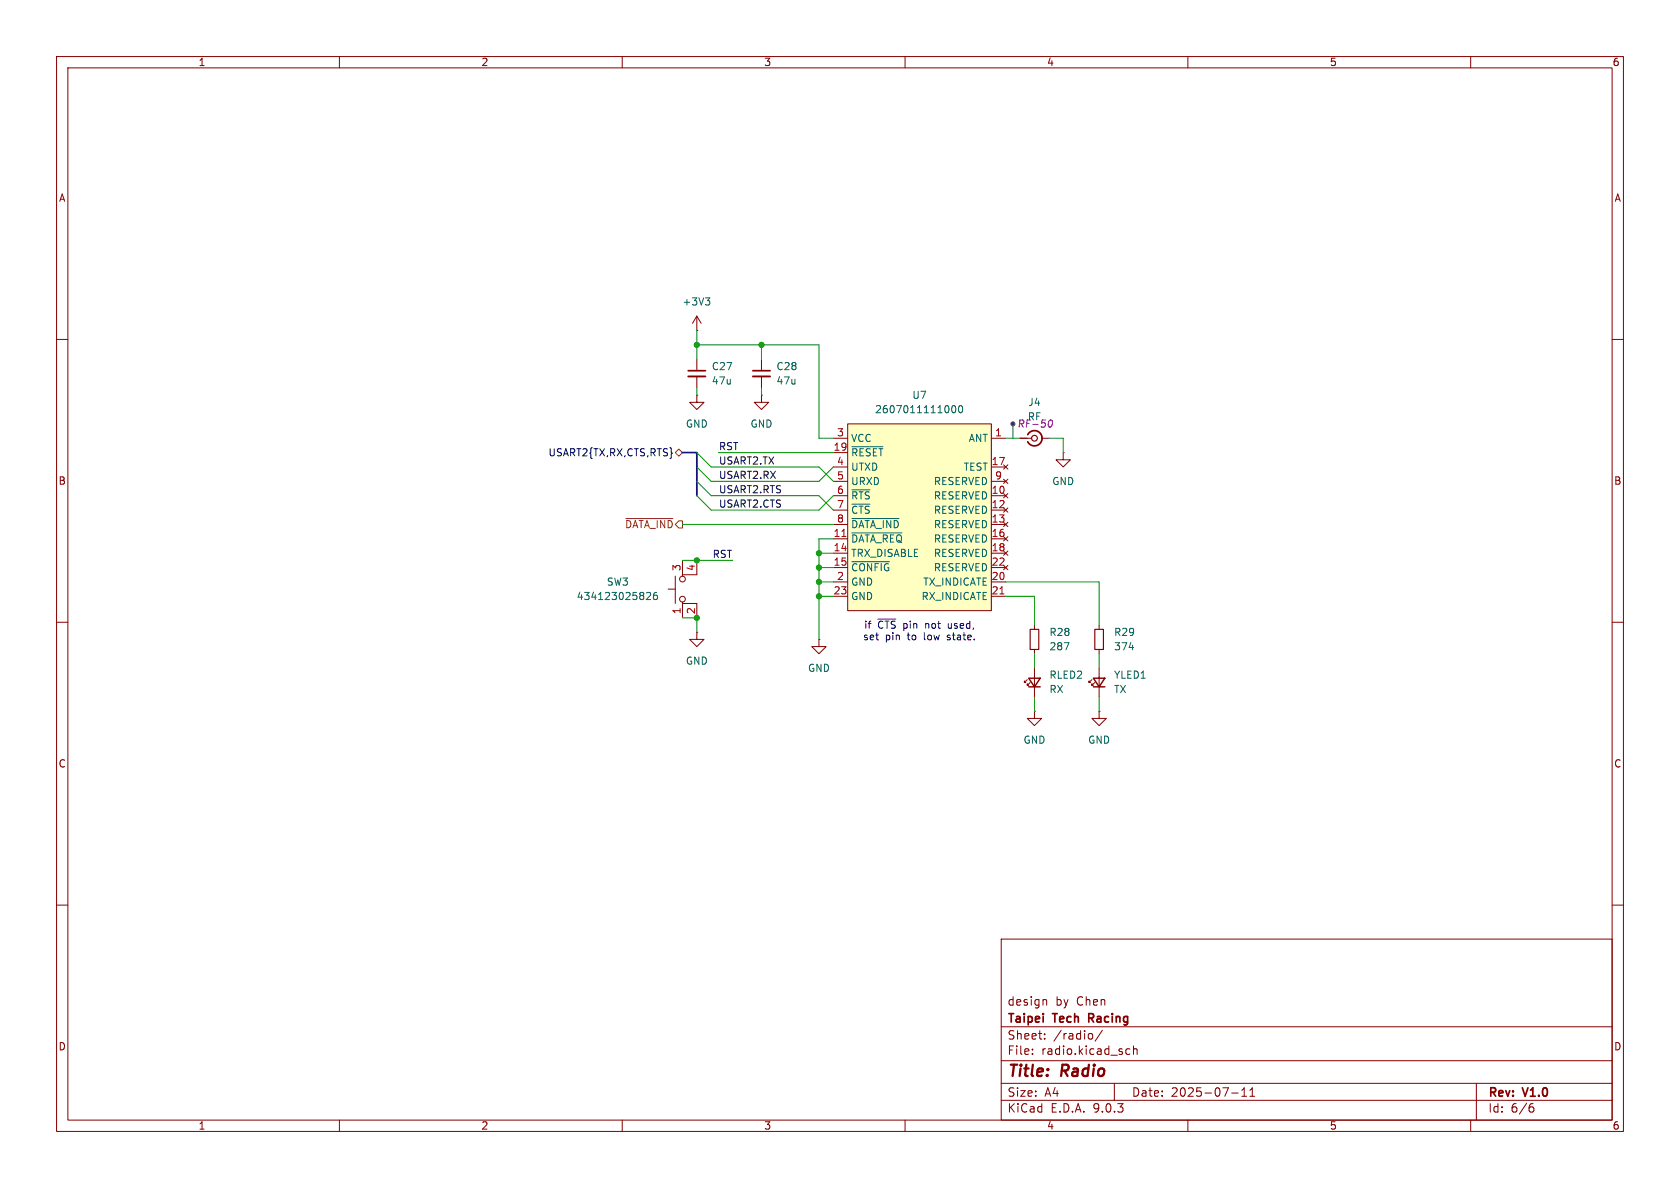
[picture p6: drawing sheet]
(kicad_sch
 (version 20250114)
 (generator "eeschema")
 (generator_version "9.0")
 (paper "A4")
 (title_block
  (title "Radio")
  (date "2025-07-11")
  (rev "V1.0")
  (company "Taipei Tech Racing")
  (comment 1 "design by Chen"))
 (lib_symbols
  (symbol "Connector:Conn_Coaxial_Small"
   (pin_numbers (hide yes))
   (pin_names
    (offset 1.016) (hide yes)) (exclude_from_sim no) (in_bom yes) (on_board yes)
   (property "Reference" "J" (at 0.254 3.048 0) (effects (font (size 1.27 1.27))))
   (property "Value" "Conn_Coaxial_Small" (at 0 -3.81 0) (effects (font (size 1.27 1.27))))
   (property "Footprint" "" (at 0 0 0) (effects (font (size 1.27 1.27)) (hide yes)))
   (property "Datasheet" "~" (at 0 0 0) (effects (font (size 1.27 1.27)) (hide yes)))
   (property "Description" "small coaxial connector (BNC, SMA, SMB, SMC, Cinch/RCA, LEMO, ...)" (at 0 0 0) (effects (font (size 1.27 1.27)) (hide yes)))
   (symbol "Conn_Coaxial_Small_0_1"
    (polyline (pts (xy -2.54 0) (xy -0.508 0)) (stroke (width 0) (type default)) (fill (type none)))
    (circle (center 0 0) (radius 0.508) (stroke (width 0.2032) (type default)) (fill (type none))))
   (symbol "Conn_Coaxial_Small_1_1"
    (arc (start 1.3484 0.0039) (mid 0.327 -1.308) (end -1.1916 -0.6311) (stroke (width 0.3048) (type default)) (fill (type none)))
    (arc (start -1.1916 0.6311) (mid 0.327 1.3081) (end 1.3484 -0.0039) (stroke (width 0.3048) (type default)) (fill (type none)))
    (pin passive line (at -2.54 0 0) (length 1.27) (name "In" (effects (font (size 1.27 1.27)))) (number "1" (effects (font (size 1.27 1.27)))))
    (pin passive line (at 2.54 0 180) (length 1.27) (name "Ext" (effects (font (size 1.27 1.27)))) (number "2" (effects (font (size 1.27 1.27))))))
   (embedded_fonts no))
  (symbol "Device:C_Small"
   (pin_numbers (hide yes))
   (pin_names
    (offset 0.254) (hide yes)) (exclude_from_sim no) (in_bom yes) (on_board yes)
   (property "Reference" "C" (at 0.254 1.778 0) (effects (font (size 1.27 1.27)) (justify left)))
   (property "Value" "C_Small" (at 0.254 -2.032 0) (effects (font (size 1.27 1.27)) (justify left)))
   (property "Footprint" "" (at 0 0 0) (effects (font (size 1.27 1.27)) (hide yes)))
   (property "Datasheet" "~" (at 0 0 0) (effects (font (size 1.27 1.27)) (hide yes)))
   (property "Description" "Unpolarized capacitor, small symbol" (at 0 0 0) (effects (font (size 1.27 1.27)) (hide yes)))
   (symbol "C_Small_0_1"
    (polyline (pts (xy -1.524 0.508) (xy 1.524 0.508)) (stroke (width 0.3048) (type default)) (fill (type none)))
    (polyline (pts (xy -1.524 -0.508) (xy 1.524 -0.508)) (stroke (width 0.3302) (type default)) (fill (type none))))
   (symbol "C_Small_1_1"
    (pin passive line (at 0 2.54 270) (length 2.032) (name "~" (effects (font (size 1.27 1.27)))) (number "1" (effects (font (size 1.27 1.27)))))
    (pin passive line (at 0 -2.54 90) (length 2.032) (name "~" (effects (font (size 1.27 1.27)))) (number "2" (effects (font (size 1.27 1.27))))))
   (embedded_fonts no))
  (symbol "Device:LED_Small"
   (pin_numbers (hide yes))
   (pin_names
    (offset 0.254) (hide yes)) (exclude_from_sim no) (in_bom yes) (on_board yes)
   (property "Reference" "D" (at -1.27 3.175 0) (effects (font (size 1.27 1.27)) (justify left)))
   (property "Value" "LED_Small" (at -4.445 -2.54 0) (effects (font (size 1.27 1.27)) (justify left)))
   (property "Footprint" "" (at 0 0 90) (effects (font (size 1.27 1.27)) (hide yes)))
   (property "Datasheet" "~" (at 0 0 90) (effects (font (size 1.27 1.27)) (hide yes)))
   (property "Description" "Light emitting diode, small symbol" (at 0 0 0) (effects (font (size 1.27 1.27)) (hide yes)))
   (property "Sim.Pin" "1=K 2=A" (at 0 0 0) (effects (font (size 1.27 1.27)) (hide yes)))
   (symbol "LED_Small_0_1"
    (polyline (pts (xy -0.762 -1.016) (xy -0.762 1.016)) (stroke (width 0.254) (type default)) (fill (type none)))
    (polyline (pts (xy 0 0.762) (xy -0.508 1.27) (xy -0.254 1.27) (xy -0.508 1.27) (xy -0.508 1.016)) (stroke (width 0) (type default)) (fill (type none)))
    (polyline (pts (xy 0.508 1.27) (xy 0 1.778) (xy 0.254 1.778) (xy 0 1.778) (xy 0 1.524)) (stroke (width 0) (type default)) (fill (type none)))
    (polyline (pts (xy 0.762 -1.016) (xy -0.762 0) (xy 0.762 1.016) (xy 0.762 -1.016)) (stroke (width 0.254) (type default)) (fill (type none)))
    (polyline (pts (xy 1.016 0) (xy -0.762 0)) (stroke (width 0) (type default)) (fill (type none))))
   (symbol "LED_Small_1_1"
    (pin passive line (at -2.54 0 0) (length 1.778) (name "K" (effects (font (size 1.27 1.27)))) (number "1" (effects (font (size 1.27 1.27)))))
    (pin passive line (at 2.54 0 180) (length 1.778) (name "A" (effects (font (size 1.27 1.27)))) (number "2" (effects (font (size 1.27 1.27))))))
   (embedded_fonts no))
  (symbol "Device:R_Small"
   (pin_numbers (hide yes))
   (pin_names
    (offset 0.254) (hide yes)) (exclude_from_sim no) (in_bom yes) (on_board yes)
   (property "Reference" "R" (at 0 0 90) (effects (font (size 1.016 1.016))))
   (property "Value" "R_Small" (at 1.778 0 90) (effects (font (size 1.27 1.27))))
   (property "Footprint" "" (at 0 0 0) (effects (font (size 1.27 1.27)) (hide yes)))
   (property "Datasheet" "~" (at 0 0 0) (effects (font (size 1.27 1.27)) (hide yes)))
   (property "Description" "Resistor, small symbol" (at 0 0 0) (effects (font (size 1.27 1.27)) (hide yes)))
   (symbol "R_Small_0_1"
    (rectangle (start -0.762 1.778) (end 0.762 -1.778) (stroke (width 0.2032) (type default)) (fill (type none))))
   (symbol "R_Small_1_1"
    (pin passive line (at 0 2.54 270) (length 0.762) (name "~" (effects (font (size 1.27 1.27)))) (number "1" (effects (font (size 1.27 1.27)))))
    (pin passive line (at 0 -2.54 90) (length 0.762) (name "~" (effects (font (size 1.27 1.27)))) (number "2" (effects (font (size 1.27 1.27))))))
   (embedded_fonts no))
  (symbol "TTR:2607011111000" (exclude_from_sim no) (in_bom yes) (on_board yes)
   (property "Reference" "U" (at 0 21.59 0) (effects (font (size 1.27 1.27))))
   (property "Value" "2607011111000" (at 0 19.05 0) (effects (font (size 1.27 1.27))))
   (property "Footprint" "TTR:2607011111000" (at 0 -21.59 0) (effects (font (size 1.27 1.27)) (hide yes)))
   (property "Datasheet" "" (at -15.24 17.78 0) (effects (font (size 1.27 1.27)) (hide yes)))
   (property "Description" "WIRL-PRO1 Radio module 169MHz (Titania)" (at 0 -19.05 0) (effects (font (size 1.27 1.27)) (hide yes)))
   (symbol "2607011111000_0_0"
    (pin power_in line (at -15.24 13.97 0) (length 2.54) (name "VCC" (effects (font (size 1.27 1.27)))) (number "3" (effects (font (size 1.27 1.27)))))
    (pin output line (at -15.24 8.89 0) (length 2.54) (name "UTXD" (effects (font (size 1.27 1.27)))) (number "4" (effects (font (size 1.27 1.27)))))
    (pin input line (at -15.24 6.35 0) (length 2.54) (name "URXD" (effects (font (size 1.27 1.27)))) (number "5" (effects (font (size 1.27 1.27)))))
    (pin input line (at -15.24 -6.35 0) (length 2.54) (name "TRX_DISABLE" (effects (font (size 1.27 1.27)))) (number "14" (effects (font (size 1.27 1.27)))))
    (pin input line (at -15.24 -11.43 0) (length 2.54) (name "GND" (effects (font (size 1.27 1.27)))) (number "2" (effects (font (size 1.27 1.27)))))
    (pin input line (at -15.24 -13.97 0) (length 2.54) (name "GND" (effects (font (size 1.27 1.27)))) (number "23" (effects (font (size 1.27 1.27)))))
    (pin bidirectional line (at 15.24 13.97 180) (length 2.54) (name "ANT" (effects (font (size 1.27 1.27)))) (number "1" (effects (font (size 1.27 1.27)))))
    (pin no_connect line (at 15.24 8.89 180) (length 2.54) (name "TEST" (effects (font (size 1.27 1.27)))) (number "17" (effects (font (size 1.27 1.27)))))
    (pin no_connect line (at 15.24 6.35 180) (length 2.54) (name "RESERVED" (effects (font (size 1.27 1.27)))) (number "9" (effects (font (size 1.27 1.27)))))
    (pin no_connect line (at 15.24 3.81 180) (length 2.54) (name "RESERVED" (effects (font (size 1.27 1.27)))) (number "10" (effects (font (size 1.27 1.27)))))
    (pin no_connect line (at 15.24 1.27 180) (length 2.54) (name "RESERVED" (effects (font (size 1.27 1.27)))) (number "12" (effects (font (size 1.27 1.27)))))
    (pin no_connect line (at 15.24 -1.27 180) (length 2.54) (name "RESERVED" (effects (font (size 1.27 1.27)))) (number "13" (effects (font (size 1.27 1.27)))))
    (pin no_connect line (at 15.24 -3.81 180) (length 2.54) (name "RESERVED" (effects (font (size 1.27 1.27)))) (number "16" (effects (font (size 1.27 1.27)))))
    (pin no_connect line (at 15.24 -6.35 180) (length 2.54) (name "RESERVED" (effects (font (size 1.27 1.27)))) (number "18" (effects (font (size 1.27 1.27)))))
    (pin no_connect line (at 15.24 -8.89 180) (length 2.54) (name "RESERVED" (effects (font (size 1.27 1.27)))) (number "22" (effects (font (size 1.27 1.27)))))
    (pin output line (at 15.24 -11.43 180) (length 2.54) (name "TX_INDICATE" (effects (font (size 1.27 1.27)))) (number "20" (effects (font (size 1.27 1.27)))))
    (pin output line (at 15.24 -13.97 180) (length 2.54) (name "RX_INDICATE" (effects (font (size 1.27 1.27)))) (number "21" (effects (font (size 1.27 1.27))))))
   (symbol "2607011111000_1_0"
    (pin input line (at -15.24 11.43 0) (length 2.54) (name "~{RESET}" (effects (font (size 1.27 1.27)))) (number "19" (effects (font (size 1.27 1.27)))))
    (pin output line (at -15.24 3.81 0) (length 2.54) (name "~{RTS}" (effects (font (size 1.27 1.27)))) (number "6" (effects (font (size 1.27 1.27)))))
    (pin input line (at -15.24 1.27 0) (length 2.54) (name "~{CTS}" (effects (font (size 1.27 1.27)))) (number "7" (effects (font (size 1.27 1.27)))))
    (pin output line (at -15.24 -1.27 0) (length 2.54) (name "~{DATA_IND}" (effects (font (size 1.27 1.27)))) (number "8" (effects (font (size 1.27 1.27)))))
    (pin input line (at -15.24 -3.81 0) (length 2.54) (name "~{DATA_REQ}" (effects (font (size 1.27 1.27)))) (number "11" (effects (font (size 1.27 1.27)))))
    (pin input line (at -15.24 -8.89 0) (length 2.54) (name "~{CONFIG}" (effects (font (size 1.27 1.27)))) (number "15" (effects (font (size 1.27 1.27))))))
   (symbol "2607011111000_1_1"
    (rectangle (start -12.7 16.51) (end 12.7 -16.51) (stroke (width 0) (type default)) (fill (type background))))
   (embedded_fonts no))
  (symbol "TTR:434123025826" (exclude_from_sim no) (in_bom yes) (on_board yes)
   (property "Reference" "SW" (at 0 7.62 0) (effects (font (size 1.27 1.27))))
   (property "Value" "434123025826" (at 0 5.08 0) (effects (font (size 1.27 1.27))))
   (property "Footprint" "TTR:434123025826" (at 0 0 0) (effects (font (size 1.27 1.27)) (hide yes)))
   (property "Datasheet" "https://www.we-online.com/components/products/datasheet/434123025826.pdf" (at 0 0 0) (effects (font (size 1.27 1.27)) (hide yes)))
   (property "Description" "WS-TASV J-Bend SMT Tact Switch" (at 0 0 0) (effects (font (size 1.27 1.27)) (hide yes)))
   (symbol "434123025826_0_1"
    (polyline (pts (xy -2.54 2.54) (xy 2.286 2.54)) (stroke (width 0) (type default)) (fill (type none)))
    (polyline (pts (xy -2.54 -1.27) (xy -2.54 1.27) (xy -2.286 1.27)) (stroke (width 0) (type default)) (fill (type none)))
    (circle (center -1.778 1.27) (radius 0.508) (stroke (width 0) (type default)) (fill (type none)))
    (polyline (pts (xy 0 2.54) (xy 0 3.81)) (stroke (width 0) (type default)) (fill (type none)))
    (circle (center 1.778 1.27) (radius 0.508) (stroke (width 0) (type default)) (fill (type none)))
    (polyline (pts (xy 2.54 -1.27) (xy 2.54 1.27) (xy 2.286 1.27)) (stroke (width 0) (type default)) (fill (type none))))
   (symbol "434123025826_1_1"
    (pin passive line (at -5.08 1.27 0) (length 2.54) (name "" (effects (font (size 1.27 1.27)))) (number "1" (effects (font (size 1.27 1.27)))))
    (pin passive line (at -5.08 -1.27 0) (length 2.54) (name "" (effects (font (size 1.27 1.27)))) (number "2" (effects (font (size 1.27 1.27)))))
    (pin passive line (at 5.08 1.27 180) (length 2.54) (name "" (effects (font (size 1.27 1.27)))) (number "3" (effects (font (size 1.27 1.27)))))
    (pin passive line (at 5.08 -1.27 180) (length 2.54) (name "" (effects (font (size 1.27 1.27)))) (number "4" (effects (font (size 1.27 1.27))))))
   (embedded_fonts no))
  (symbol "power:+3V3"
   (power)
   (pin_numbers (hide yes))
   (pin_names
    (offset 0) (hide yes)) (exclude_from_sim no) (in_bom yes) (on_board yes)
   (property "Reference" "#PWR" (at 0 -3.81 0) (effects (font (size 1.27 1.27)) (hide yes)))
   (property "Value" "+3V3" (at 0 3.556 0) (effects (font (size 1.27 1.27))))
   (property "Footprint" "" (at 0 0 0) (effects (font (size 1.27 1.27)) (hide yes)))
   (property "Datasheet" "" (at 0 0 0) (effects (font (size 1.27 1.27)) (hide yes)))
   (property "Description" "Power symbol creates a global label with name \"+3V3\"" (at 0 0 0) (effects (font (size 1.27 1.27)) (hide yes)))
   (symbol "+3V3_0_1"
    (polyline (pts (xy -0.762 1.27) (xy 0 2.54)) (stroke (width 0) (type default)) (fill (type none)))
    (polyline (pts (xy 0 2.54) (xy 0.762 1.27)) (stroke (width 0) (type default)) (fill (type none)))
    (polyline (pts (xy 0 0) (xy 0 2.54)) (stroke (width 0) (type default)) (fill (type none))))
   (symbol "+3V3_1_1"
    (pin power_in line (at 0 0 90) (length 0) (name "~" (effects (font (size 1.27 1.27)))) (number "1" (effects (font (size 1.27 1.27))))))
   (embedded_fonts no))
  (symbol "power:GND"
   (power)
   (pin_numbers (hide yes))
   (pin_names
    (offset 0) (hide yes)) (exclude_from_sim no) (in_bom yes) (on_board yes)
   (property "Reference" "#PWR" (at 0 -6.35 0) (effects (font (size 1.27 1.27)) (hide yes)))
   (property "Value" "GND" (at 0 -3.81 0) (effects (font (size 1.27 1.27))))
   (property "Footprint" "" (at 0 0 0) (effects (font (size 1.27 1.27)) (hide yes)))
   (property "Datasheet" "" (at 0 0 0) (effects (font (size 1.27 1.27)) (hide yes)))
   (property "Description" "Power symbol creates a global label with name \"GND\" , ground" (at 0 0 0) (effects (font (size 1.27 1.27)) (hide yes)))
   (symbol "GND_0_1"
    (polyline (pts (xy 0 0) (xy 0 -1.27) (xy 1.27 -1.27) (xy 0 -2.54) (xy -1.27 -1.27) (xy 0 -1.27)) (stroke (width 0) (type default)) (fill (type none))))
   (symbol "GND_1_1"
    (pin power_in line (at 0 0 270) (length 0) (name "~" (effects (font (size 1.27 1.27)))) (number "1" (effects (font (size 1.27 1.27))))))
   (embedded_fonts no)))
 (text "if ~{CTS} pin not used,\nset pin to low state."
  (exclude_from_sim no)
  (at 162.56 111.76 0)
  (effects (font (size 1.27 1.27))))
 (junction
  (at 144.78 100.33)
  (diameter 0)
  (color 0 0 0 0))
 (junction
  (at 123.19 60.96)
  (diameter 0)
  (color 0 0 0 0))
 (junction
  (at 144.78 102.87)
  (diameter 0)
  (color 0 0 0 0))
 (junction
  (at 144.78 105.41)
  (diameter 0)
  (color 0 0 0 0))
 (junction
  (at 123.19 99.06)
  (diameter 0)
  (color 0 0 0 0))
 (junction
  (at 144.78 97.79)
  (diameter 0)
  (color 0 0 0 0))
 (junction
  (at 134.62 60.96)
  (diameter 0)
  (color 0 0 0 0))
 (junction
  (at 123.19 109.22)
  (diameter 0)
  (color 0 0 0 0))
 (bus_entry
  (at 123.19 85.09)
  (size 2.54 2.54)
  (stroke (width 0) (type default)))
 (bus_entry
  (at 123.19 82.55)
  (size 2.54 2.54)
  (stroke (width 0) (type default)))
 (bus_entry
  (at 123.19 80.01)
  (size 2.54 2.54)
  (stroke (width 0) (type default)))
 (bus_entry
  (at 123.19 87.63)
  (size 2.54 2.54)
  (stroke (width 0) (type default)))
 (wire
  (pts (xy 194.31 102.87) (xy 194.31 110.49))
  (stroke (width 0) (type default)))
 (wire
  (pts (xy 125.73 87.63) (xy 144.78 87.63))
  (stroke (width 0) (type default)))
 (wire
  (pts (xy 134.62 68.58) (xy 134.62 69.85))
  (stroke (width 0) (type default)))
 (wire
  (pts (xy 125.73 85.09) (xy 144.78 85.09))
  (stroke (width 0) (type default)))
 (wire
  (pts (xy 144.78 60.96) (xy 134.62 60.96))
  (stroke (width 0) (type default)))
 (bus
  (pts (xy 123.19 85.09) (xy 123.19 87.63))
  (stroke (width 0) (type default)))
 (wire
  (pts (xy 123.19 58.42) (xy 123.19 60.96))
  (stroke (width 0) (type default)))
 (wire
  (pts (xy 182.88 105.41) (xy 182.88 110.49))
  (stroke (width 0) (type default)))
 (wire
  (pts (xy 144.78 100.33) (xy 144.78 102.87))
  (stroke (width 0) (type default)))
 (wire
  (pts (xy 147.32 85.09) (xy 144.78 82.55))
  (stroke (width 0) (type default)))
 (wire
  (pts (xy 194.31 115.57) (xy 194.31 118.11))
  (stroke (width 0) (type default)))
 (wire
  (pts (xy 123.19 109.22) (xy 120.65 109.22))
  (stroke (width 0) (type default)))
 (wire
  (pts (xy 177.8 105.41) (xy 182.88 105.41))
  (stroke (width 0) (type default)))
 (bus
  (pts (xy 123.19 80.01) (xy 123.19 82.55))
  (stroke (width 0) (type default)))
 (wire
  (pts (xy 147.32 95.25) (xy 144.78 95.25))
  (stroke (width 0) (type default)))
 (wire
  (pts (xy 123.19 99.06) (xy 129.54 99.06))
  (stroke (width 0) (type default)))
 (wire
  (pts (xy 123.19 60.96) (xy 134.62 60.96))
  (stroke (width 0) (type default)))
 (wire
  (pts (xy 144.78 85.09) (xy 147.32 82.55))
  (stroke (width 0) (type default)))
 (wire
  (pts (xy 147.32 102.87) (xy 144.78 102.87))
  (stroke (width 0) (type default)))
 (wire
  (pts (xy 120.65 99.06) (xy 123.19 99.06))
  (stroke (width 0) (type default)))
 (wire
  (pts (xy 134.62 60.96) (xy 134.62 63.5))
  (stroke (width 0) (type default)))
 (wire
  (pts (xy 144.78 102.87) (xy 144.78 105.41))
  (stroke (width 0) (type default)))
 (wire
  (pts (xy 177.8 102.87) (xy 194.31 102.87))
  (stroke (width 0) (type default)))
 (wire
  (pts (xy 182.88 123.19) (xy 182.88 125.73))
  (stroke (width 0) (type default)))
 (wire
  (pts (xy 144.78 105.41) (xy 147.32 105.41))
  (stroke (width 0) (type default)))
 (wire
  (pts (xy 147.32 97.79) (xy 144.78 97.79))
  (stroke (width 0) (type default)))
 (wire
  (pts (xy 120.65 92.71) (xy 147.32 92.71))
  (stroke (width 0) (type default)))
 (wire
  (pts (xy 177.8 77.47) (xy 180.34 77.47))
  (stroke (width 0) (type default)))
 (wire
  (pts (xy 144.78 97.79) (xy 144.78 100.33))
  (stroke (width 0) (type default)))
 (wire
  (pts (xy 185.42 77.47) (xy 187.96 77.47))
  (stroke (width 0) (type default)))
 (wire
  (pts (xy 144.78 95.25) (xy 144.78 97.79))
  (stroke (width 0) (type default)))
 (wire
  (pts (xy 144.78 90.17) (xy 147.32 87.63))
  (stroke (width 0) (type default)))
 (wire
  (pts (xy 187.96 77.47) (xy 187.96 80.01))
  (stroke (width 0) (type default)))
 (wire
  (pts (xy 144.78 77.47) (xy 144.78 60.96))
  (stroke (width 0) (type default)))
 (wire
  (pts (xy 144.78 105.41) (xy 144.78 113.03))
  (stroke (width 0) (type default)))
 (bus
  (pts (xy 120.65 80.01) (xy 123.19 80.01))
  (stroke (width 0) (type default)))
 (wire
  (pts (xy 144.78 100.33) (xy 147.32 100.33))
  (stroke (width 0) (type default)))
 (wire
  (pts (xy 194.31 123.19) (xy 194.31 125.73))
  (stroke (width 0) (type default)))
 (wire
  (pts (xy 182.88 115.57) (xy 182.88 118.11))
  (stroke (width 0) (type default)))
 (wire
  (pts (xy 125.73 82.55) (xy 144.78 82.55))
  (stroke (width 0) (type default)))
 (wire
  (pts (xy 147.32 77.47) (xy 144.78 77.47))
  (stroke (width 0) (type default)))
 (wire
  (pts (xy 123.19 60.96) (xy 123.19 63.5))
  (stroke (width 0) (type default)))
 (wire
  (pts (xy 125.73 90.17) (xy 144.78 90.17))
  (stroke (width 0) (type default)))
 (wire
  (pts (xy 144.78 87.63) (xy 147.32 90.17))
  (stroke (width 0) (type default)))
 (bus
  (pts (xy 123.19 82.55) (xy 123.19 85.09))
  (stroke (width 0) (type default)))
 (wire
  (pts (xy 123.19 68.58) (xy 123.19 69.85))
  (stroke (width 0) (type default)))
 (wire
  (pts (xy 123.19 109.22) (xy 123.19 111.76))
  (stroke (width 0) (type default)))
 (wire
  (pts (xy 127 80.01) (xy 147.32 80.01))
  (stroke (width 0) (type default)))
 (label "USART2.CTS"
  (at 127 90.17 0)
  (effects (font (size 1.27 1.27)) (justify left bottom)))
 (label "RST"
  (at 127 80.01 0)
  (effects (font (size 1.27 1.27)) (justify left bottom)))
 (label "RST"
  (at 129.54 99.06 180)
  (effects (font (size 1.27 1.27)) (justify right bottom)))
 (label "USART2.RX"
  (at 127 85.09 0)
  (effects (font (size 1.27 1.27)) (justify left bottom)))
 (label "USART2.TX"
  (at 127 82.55 0)
  (effects (font (size 1.27 1.27)) (justify left bottom)))
 (label "USART2.RTS"
  (at 127 87.63 0)
  (effects (font (size 1.27 1.27)) (justify left bottom)))
 (hierarchical_label "USART2{TX,RX,CTS,RTS}"
  (shape bidirectional)
  (at 120.65 80.01 180)
  (effects (font (size 1.27 1.27)) (justify right)))
 (hierarchical_label "~{DATA_IND}"
  (shape output)
  (at 120.65 92.71 180)
  (effects (font (size 1.27 1.27)) (justify right)))
 (netclass_flag ""
  (length 2.54)
  (shape dot)
  (at 179.07 77.47 0)
  (fields_autoplaced yes)
  (effects (font (size 1.27 1.27)) (justify left bottom))
  (property "Netclass" "RF-50" (at 179.7685 74.93 0) (effects (font (size 1.27 1.27)
    (italic yes)) (justify left))))
 (symbol
  (lib_id "power:GND")
  (at 194.31 125.73 0)
  (unit 1)
  (exclude_from_sim no)
  (in_bom yes)
  (on_board yes)
  (dnp no)
  (fields_autoplaced yes)
  (property "Reference" "#PWR051" (at 194.31 132.08 0) (effects (font (size 1.27 1.27)) (hide yes)))
  (property "Value" "GND" (at 194.31 130.81 0) (effects (font (size 1.27 1.27))))
  (property "Footprint" "" (at 194.31 125.73 0) (effects (font (size 1.27 1.27)) (hide yes)))
  (property "Datasheet" "" (at 194.31 125.73 0) (effects (font (size 1.27 1.27)) (hide yes)))
  (property "Description" "Power symbol creates a global label with name \"GND\" , ground" (at 194.31 125.73 0) (effects (font (size 1.27 1.27)) (hide yes)))
  (pin "1"))
 (symbol
  (lib_id "Device:R_Small")
  (at 194.31 113.03 0)
  (unit 1)
  (exclude_from_sim no)
  (in_bom yes)
  (on_board yes)
  (dnp no)
  (fields_autoplaced yes)
  (property "Reference" "R29" (at 196.85 111.7599 0) (effects (font (size 1.27 1.27)) (justify left)))
  (property "Value" "374" (at 196.85 114.2999 0) (effects (font (size 1.27 1.27)) (justify left)))
  (property "Footprint" "Resistor_SMD:R_0603_1608Metric" (at 194.31 113.03 0) (effects (font (size 1.27 1.27)) (hide yes)))
  (property "Datasheet" "~" (at 194.31 113.03 0) (effects (font (size 1.27 1.27)) (hide yes)))
  (property "Description" "Resistor, small symbol" (at 194.31 113.03 0) (effects (font (size 1.27 1.27)) (hide yes)))
  (property "MOUSER" "603-AC0603FR-07374RL" (at 194.31 113.03 0) (effects (font (size 1.27 1.27)) (hide yes)))
  (property "WE" "" (at 194.31 113.03 0) (effects (font (size 1.27 1.27)) (hide yes)))
  (pin "2")
  (pin "1"))
 (symbol
  (lib_id "Device:C_Small")
  (at 123.19 66.04 0)
  (unit 1)
  (exclude_from_sim no)
  (in_bom yes)
  (on_board yes)
  (dnp no)
  (fields_autoplaced yes)
  (property "Reference" "C27" (at 125.73 64.7762 0) (effects (font (size 1.27 1.27)) (justify left)))
  (property "Value" "47u" (at 125.73 67.3162 0) (effects (font (size 1.27 1.27)) (justify left)))
  (property "Footprint" "Capacitor_SMD:C_0805_2012Metric" (at 123.19 66.04 0) (effects (font (size 1.27 1.27)) (hide yes)))
  (property "Datasheet" "~" (at 123.19 66.04 0) (effects (font (size 1.27 1.27)) (hide yes)))
  (property "Description" "Unpolarized capacitor, small symbol" (at 123.19 66.04 0) (effects (font (size 1.27 1.27)) (hide yes)))
  (property "MOUSER" "80-C0805C476M9P" (at 123.19 66.04 0) (effects (font (size 1.27 1.27)) (hide yes)))
  (property "WE" "" (at 123.19 66.04 0) (effects (font (size 1.27 1.27)) (hide yes)))
  (pin "1")
  (pin "2"))
 (symbol
  (lib_id "TTR:434123025826")
  (at 121.92 104.14 90)
  (unit 1)
  (exclude_from_sim no)
  (in_bom yes)
  (on_board yes)
  (dnp no)
  (property "Reference" "SW3" (at 109.22 102.87 90) (effects (font (size 1.27 1.27))))
  (property "Value" "434123025826" (at 109.22 105.41 90) (effects (font (size 1.27 1.27))))
  (property "Footprint" "TTR:434123025826" (at 121.92 104.14 0) (effects (font (size 1.27 1.27)) (hide yes)))
  (property "Datasheet" "https://www.we-online.com/components/products/datasheet/434123025826.pdf" (at 121.92 104.14 0) (effects (font (size 1.27 1.27)) (hide yes)))
  (property "Description" "WS-TASV J-Bend SMT Tact Switch" (at 121.92 104.14 0) (effects (font (size 1.27 1.27)) (hide yes)))
  (property "MOUSER" "" (at 121.92 104.14 0) (effects (font (size 1.27 1.27)) (hide yes)))
  (property "WE" "434123025826" (at 121.92 104.14 0) (effects (font (size 1.27 1.27)) (hide yes)))
  (pin "1")
  (pin "2")
  (pin "3")
  (pin "4"))
 (symbol
  (lib_id "Device:LED_Small")
  (at 182.88 120.65 90)
  (unit 1)
  (exclude_from_sim no)
  (in_bom yes)
  (on_board yes)
  (dnp no)
  (fields_autoplaced yes)
  (property "Reference" "RLED2" (at 185.42 119.3164 90) (effects (font (size 1.27 1.27)) (justify right)))
  (property "Value" "RX" (at 185.42 121.8564 90) (effects (font (size 1.27 1.27)) (justify right)))
  (property "Footprint" "LED_SMD:LED_0603_1608Metric" (at 182.88 120.65 90) (effects (font (size 1.27 1.27)) (hide yes)))
  (property "Datasheet" "~" (at 182.88 120.65 90) (effects (font (size 1.27 1.27)) (hide yes)))
  (property "Description" "Light emitting diode, small symbol" (at 182.88 120.65 0) (effects (font (size 1.27 1.27)) (hide yes)))
  (property "MOUSER" "" (at 182.88 120.65 0) (effects (font (size 1.27 1.27)) (hide yes)))
  (property "WE" "150060SS55040" (at 182.88 120.65 0) (effects (font (size 1.27 1.27)) (hide yes)))
  (pin "1")
  (pin "2"))
 (symbol
  (lib_id "Device:R_Small")
  (at 182.88 113.03 0)
  (unit 1)
  (exclude_from_sim no)
  (in_bom yes)
  (on_board yes)
  (dnp no)
  (fields_autoplaced yes)
  (property "Reference" "R28" (at 185.42 111.7599 0) (effects (font (size 1.27 1.27)) (justify left)))
  (property "Value" "287" (at 185.42 114.2999 0) (effects (font (size 1.27 1.27)) (justify left)))
  (property "Footprint" "Resistor_SMD:R_0603_1608Metric" (at 182.88 113.03 0) (effects (font (size 1.27 1.27)) (hide yes)))
  (property "Datasheet" "~" (at 182.88 113.03 0) (effects (font (size 1.27 1.27)) (hide yes)))
  (property "Description" "Resistor, small symbol" (at 182.88 113.03 0) (effects (font (size 1.27 1.27)) (hide yes)))
  (property "MOUSER" "603-AC0603FR-07287RL" (at 182.88 113.03 0) (effects (font (size 1.27 1.27)) (hide yes)))
  (property "WE" "" (at 182.88 113.03 0) (effects (font (size 1.27 1.27)) (hide yes)))
  (pin "2")
  (pin "1"))
 (symbol
  (lib_id "Device:LED_Small")
  (at 194.31 120.65 90)
  (unit 1)
  (exclude_from_sim no)
  (in_bom yes)
  (on_board yes)
  (dnp no)
  (fields_autoplaced yes)
  (property "Reference" "YLED1" (at 196.85 119.3164 90) (effects (font (size 1.27 1.27)) (justify right)))
  (property "Value" "TX" (at 196.85 121.8564 90) (effects (font (size 1.27 1.27)) (justify right)))
  (property "Footprint" "LED_SMD:LED_0603_1608Metric" (at 194.31 120.65 90) (effects (font (size 1.27 1.27)) (hide yes)))
  (property "Datasheet" "~" (at 194.31 120.65 90) (effects (font (size 1.27 1.27)) (hide yes)))
  (property "Description" "Light emitting diode, small symbol" (at 194.31 120.65 0) (effects (font (size 1.27 1.27)) (hide yes)))
  (property "MOUSER" "" (at 194.31 120.65 0) (effects (font (size 1.27 1.27)) (hide yes)))
  (property "WE" "150060YS55040" (at 194.31 120.65 0) (effects (font (size 1.27 1.27)) (hide yes)))
  (pin "1")
  (pin "2"))
 (symbol
  (lib_id "power:GND")
  (at 182.88 125.73 0)
  (unit 1)
  (exclude_from_sim no)
  (in_bom yes)
  (on_board yes)
  (dnp no)
  (fields_autoplaced yes)
  (property "Reference" "#PWR049" (at 182.88 132.08 0) (effects (font (size 1.27 1.27)) (hide yes)))
  (property "Value" "GND" (at 182.88 130.81 0) (effects (font (size 1.27 1.27))))
  (property "Footprint" "" (at 182.88 125.73 0) (effects (font (size 1.27 1.27)) (hide yes)))
  (property "Datasheet" "" (at 182.88 125.73 0) (effects (font (size 1.27 1.27)) (hide yes)))
  (property "Description" "Power symbol creates a global label with name \"GND\" , ground" (at 182.88 125.73 0) (effects (font (size 1.27 1.27)) (hide yes)))
  (pin "1"))
 (symbol
  (lib_id "TTR:2607011111000")
  (at 162.56 91.44 0)
  (unit 1)
  (exclude_from_sim no)
  (in_bom yes)
  (on_board yes)
  (dnp no)
  (fields_autoplaced yes)
  (property "Reference" "U7" (at 162.56 69.85 0) (effects (font (size 1.27 1.27))))
  (property "Value" "2607011111000" (at 162.56 72.39 0) (effects (font (size 1.27 1.27))))
  (property "Footprint" "TTR:2607011111000" (at 162.56 113.03 0) (effects (font (size 1.27 1.27)) (hide yes)))
  (property "Datasheet" "" (at 147.32 73.66 0) (effects (font (size 1.27 1.27)) (hide yes)))
  (property "Description" "WIRL-PRO1 Radio module 169MHz (Titania)" (at 162.56 110.49 0) (effects (font (size 1.27 1.27)) (hide yes)))
  (property "MOUSER" "" (at 162.56 91.44 0) (effects (font (size 1.27 1.27)) (hide yes)))
  (property "WE" "2607011111000" (at 162.56 91.44 0) (effects (font (size 1.27 1.27)) (hide yes)))
  (pin "2")
  (pin "21")
  (pin "19")
  (pin "17")
  (pin "23")
  (pin "4")
  (pin "9")
  (pin "16")
  (pin "11")
  (pin "8")
  (pin "12")
  (pin "20")
  (pin "10")
  (pin "13")
  (pin "15")
  (pin "7")
  (pin "5")
  (pin "14")
  (pin "18")
  (pin "6")
  (pin "22")
  (pin "3")
  (pin "1"))
 (symbol
  (lib_id "Device:C_Small")
  (at 134.62 66.04 0)
  (unit 1)
  (exclude_from_sim no)
  (in_bom yes)
  (on_board yes)
  (dnp no)
  (fields_autoplaced yes)
  (property "Reference" "C28" (at 137.16 64.7762 0) (effects (font (size 1.27 1.27)) (justify left)))
  (property "Value" "47u" (at 137.16 67.3162 0) (effects (font (size 1.27 1.27)) (justify left)))
  (property "Footprint" "Capacitor_SMD:C_0805_2012Metric" (at 134.62 66.04 0) (effects (font (size 1.27 1.27)) (hide yes)))
  (property "Datasheet" "~" (at 134.62 66.04 0) (effects (font (size 1.27 1.27)) (hide yes)))
  (property "Description" "Unpolarized capacitor, small symbol" (at 134.62 66.04 0) (effects (font (size 1.27 1.27)) (hide yes)))
  (property "MOUSER" "80-C0805C476M9P" (at 134.62 66.04 0) (effects (font (size 1.27 1.27)) (hide yes)))
  (property "WE" "" (at 134.62 66.04 0) (effects (font (size 1.27 1.27)) (hide yes)))
  (pin "1")
  (pin "2"))
 (symbol
  (lib_id "power:GND")
  (at 134.62 69.85 0)
  (unit 1)
  (exclude_from_sim no)
  (in_bom yes)
  (on_board yes)
  (dnp no)
  (fields_autoplaced yes)
  (property "Reference" "#PWR047" (at 134.62 76.2 0) (effects (font (size 1.27 1.27)) (hide yes)))
  (property "Value" "GND" (at 134.62 74.93 0) (effects (font (size 1.27 1.27))))
  (property "Footprint" "" (at 134.62 69.85 0) (effects (font (size 1.27 1.27)) (hide yes)))
  (property "Datasheet" "" (at 134.62 69.85 0) (effects (font (size 1.27 1.27)) (hide yes)))
  (property "Description" "Power symbol creates a global label with name \"GND\" , ground" (at 134.62 69.85 0) (effects (font (size 1.27 1.27)) (hide yes)))
  (pin "1"))
 (symbol
  (lib_id "power:+3V3")
  (at 123.19 58.42 0)
  (unit 1)
  (exclude_from_sim no)
  (in_bom yes)
  (on_board yes)
  (dnp no)
  (fields_autoplaced yes)
  (property "Reference" "#PWR044" (at 123.19 62.23 0) (effects (font (size 1.27 1.27)) (hide yes)))
  (property "Value" "+3V3" (at 123.19 53.34 0) (effects (font (size 1.27 1.27))))
  (property "Footprint" "" (at 123.19 58.42 0) (effects (font (size 1.27 1.27)) (hide yes)))
  (property "Datasheet" "" (at 123.19 58.42 0) (effects (font (size 1.27 1.27)) (hide yes)))
  (property "Description" "Power symbol creates a global label with name \"+3V3\"" (at 123.19 58.42 0) (effects (font (size 1.27 1.27)) (hide yes)))
  (pin "1"))
 (symbol
  (lib_id "power:GND")
  (at 123.19 69.85 0)
  (unit 1)
  (exclude_from_sim no)
  (in_bom yes)
  (on_board yes)
  (dnp no)
  (fields_autoplaced yes)
  (property "Reference" "#PWR045" (at 123.19 76.2 0) (effects (font (size 1.27 1.27)) (hide yes)))
  (property "Value" "GND" (at 123.19 74.93 0) (effects (font (size 1.27 1.27))))
  (property "Footprint" "" (at 123.19 69.85 0) (effects (font (size 1.27 1.27)) (hide yes)))
  (property "Datasheet" "" (at 123.19 69.85 0) (effects (font (size 1.27 1.27)) (hide yes)))
  (property "Description" "Power symbol creates a global label with name \"GND\" , ground" (at 123.19 69.85 0) (effects (font (size 1.27 1.27)) (hide yes)))
  (pin "1"))
 (symbol
  (lib_id "Connector:Conn_Coaxial_Small")
  (at 182.88 77.47 0)
  (unit 1)
  (exclude_from_sim no)
  (in_bom yes)
  (on_board yes)
  (dnp no)
  (property "Reference" "J4" (at 182.88 71.12 0) (effects (font (size 1.27 1.27))))
  (property "Value" "RF" (at 182.88 73.66 0) (effects (font (size 1.27 1.27))))
  (property "Footprint" "Connector_Coaxial:U.FL_Hirose_U.FL-R-SMT-1_Vertical" (at 182.88 77.47 0) (effects (font (size 1.27 1.27)) (hide yes)))
  (property "Datasheet" "~" (at 182.88 77.47 0) (effects (font (size 1.27 1.27)) (hide yes)))
  (property "Description" "small coaxial connector (BNC, SMA, SMB, SMC, Cinch/RCA, LEMO, ...)" (at 182.88 77.47 0) (effects (font (size 1.27 1.27)) (hide yes)))
  (property "MOUSER" "" (at 182.88 77.47 0) (effects (font (size 1.27 1.27)) (hide yes)))
  (property "WE" "60312102114405" (at 182.88 77.47 0) (effects (font (size 1.27 1.27)) (hide yes)))
  (pin "1")
  (pin "2"))
 (symbol
  (lib_id "power:GND")
  (at 123.19 111.76 0)
  (unit 1)
  (exclude_from_sim no)
  (in_bom yes)
  (on_board yes)
  (dnp no)
  (fields_autoplaced yes)
  (property "Reference" "#PWR046" (at 123.19 118.11 0) (effects (font (size 1.27 1.27)) (hide yes)))
  (property "Value" "GND" (at 123.19 116.84 0) (effects (font (size 1.27 1.27))))
  (property "Footprint" "" (at 123.19 111.76 0) (effects (font (size 1.27 1.27)) (hide yes)))
  (property "Datasheet" "" (at 123.19 111.76 0) (effects (font (size 1.27 1.27)) (hide yes)))
  (property "Description" "Power symbol creates a global label with name \"GND\" , ground" (at 123.19 111.76 0) (effects (font (size 1.27 1.27)) (hide yes)))
  (pin "1"))
 (symbol
  (lib_id "power:GND")
  (at 187.96 80.01 0)
  (unit 1)
  (exclude_from_sim no)
  (in_bom yes)
  (on_board yes)
  (dnp no)
  (fields_autoplaced yes)
  (property "Reference" "#PWR050" (at 187.96 86.36 0) (effects (font (size 1.27 1.27)) (hide yes)))
  (property "Value" "GND" (at 187.96 85.09 0) (effects (font (size 1.27 1.27))))
  (property "Footprint" "" (at 187.96 80.01 0) (effects (font (size 1.27 1.27)) (hide yes)))
  (property "Datasheet" "" (at 187.96 80.01 0) (effects (font (size 1.27 1.27)) (hide yes)))
  (property "Description" "Power symbol creates a global label with name \"GND\" , ground" (at 187.96 80.01 0) (effects (font (size 1.27 1.27)) (hide yes)))
  (pin "1"))
 (symbol
  (lib_id "power:GND")
  (at 144.78 113.03 0)
  (unit 1)
  (exclude_from_sim no)
  (in_bom yes)
  (on_board yes)
  (dnp no)
  (fields_autoplaced yes)
  (property "Reference" "#PWR048" (at 144.78 119.38 0) (effects (font (size 1.27 1.27)) (hide yes)))
  (property "Value" "GND" (at 144.78 118.11 0) (effects (font (size 1.27 1.27))))
  (property "Footprint" "" (at 144.78 113.03 0) (effects (font (size 1.27 1.27)) (hide yes)))
  (property "Datasheet" "" (at 144.78 113.03 0) (effects (font (size 1.27 1.27)) (hide yes)))
  (property "Description" "Power symbol creates a global label with name \"GND\" , ground" (at 144.78 113.03 0) (effects (font (size 1.27 1.27)) (hide yes)))
  (pin "1")))
